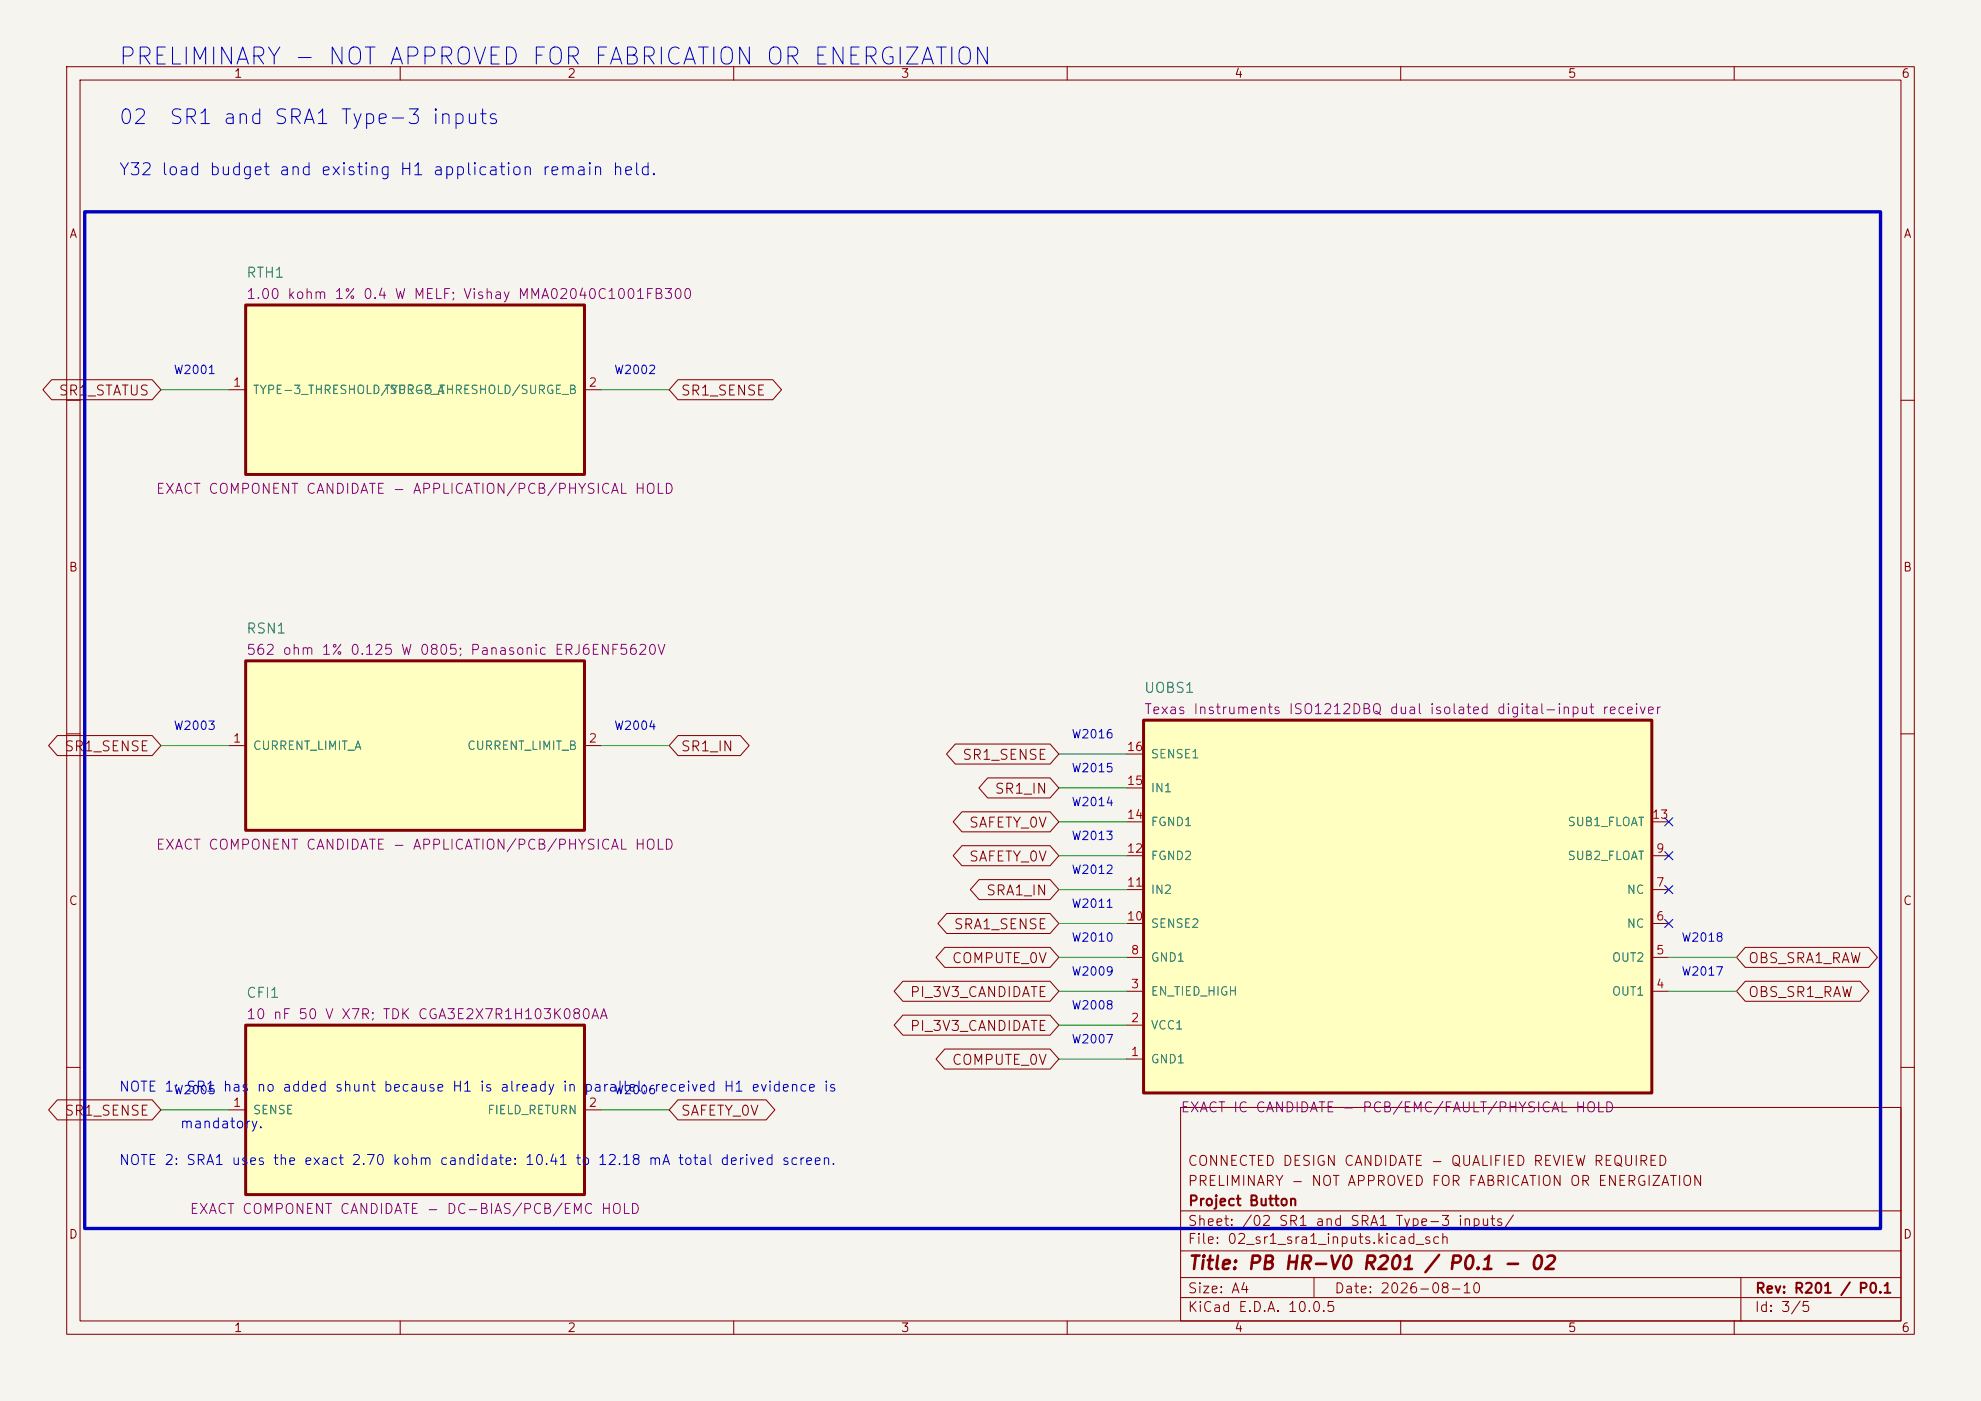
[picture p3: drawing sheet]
<svg xmlns="http://www.w3.org/2000/svg" width="297mm" height="210mm" viewBox="0 0 297 210" stroke-linecap="round" stroke-linejoin="round" font-family="sans-serif">
<path d="M0 0h297v210h-297z" fill="#f5f4ef" stroke="#f5f4ef" stroke-width=".15"/>
<g fill="none" stroke="#840000" stroke-width=".15">
<path d="M10 10h277v190h-277zM12 12h273v186h-273zM60 10v2M110 10v2M160 10v2M210 10v2M260 10v2M10 60h2M285 60h2M10 110h2M285 110h2M10 160h2"/>
<path d="M177 166h108v32h-108zM285 160h2M60 198v2M110 198v2M160 198v2M177 194.5h108M177 191.5h108M177 187.5h108M177 181.5h108M197 191.5v3M210 198v2M260 198v2"/>
<path d="M261 191.5v6.5"/>
</g>
<path d="M36.8 99.1h50.8v25.4h-50.8z" fill="#ffffc2"/>
<path d="M36.8 99.1h50.8v25.4h-50.8z" fill="none" stroke="#840000" stroke-width=".45"/>
<path d="M34.3 111.8h2.5M87.6 111.8h2.6" fill="none" stroke="#840000" stroke-width=".15"/>
<path d="M36.8 153.7h50.8v25.4h-50.8z" fill="#ffffc2"/>
<path d="M36.8 153.7h50.8v25.4h-50.8z" fill="none" stroke="#840000" stroke-width=".45"/>
<path d="M34.3 166.4h2.5M87.6 166.4h2.6" fill="none" stroke="#840000" stroke-width=".15"/>
<path d="M171.4 108h76.2v55.8h-76.2z" fill="#ffffc2"/>
<path d="M171.4 108h76.2v55.8h-76.2z" fill="none" stroke="#840000" stroke-width=".45"/>
<g fill="none" stroke="#840000" stroke-width=".15">
<path d="M168.9 118.1h2.5M168.9 113h2.5M168.9 138.4h2.5M168.9 133.4h2.5M168.9 128.3h2.5M168.9 123.2h2.5M247.6 138.4h2.6M247.6 133.4h2.6M247.6 128.3h2.6M247.6 123.2h2.6M168.9 158.8h2.5M168.9 153.7h2.5"/>
<path d="M168.9 148.6h2.5M168.9 143.5h2.5M247.6 148.6h2.6M247.6 143.5h2.6"/>
</g>
<path d="M36.8 45.7h50.8v25.4h-50.8z" fill="#ffffc2"/>
<path d="M36.8 45.7h50.8v25.4h-50.8z" fill="none" stroke="#840000" stroke-width=".45"/>
<g fill="none" stroke="#840000" stroke-width=".15">
<path d="M7.7 56.9h15.1l1.3 1.5-1.3 1.5h-15.1l-1.3-1.5zM34.3 58.4h2.5M87.6 58.4h2.6M101.6 56.9h14.3l1.3 1.5-1.3 1.5h-14.3l-1.3-1.5zM8.6 110.3h14.2l1.3 1.5-1.3 1.5h-14.2l-1.3-1.5zM101.6 110.3h9.4l1.3 1.5-1.3 1.5h-9.4l-1.3-1.5zM143.2 111.5h14.2l1.3 1.5-1.3 1.5h-14.2l-1.3-1.5zM148.1 116.6h9.3l1.3 1.5-1.3 1.5h-9.3l-1.3-1.5zM141.9 136.9h15.5l1.3 1.5-1.3 1.5h-15.5l-1.3-1.5zM144.2 121.7h13.2l1.3 1.5-1.3 1.5h-13.2l-1.3-1.5zM144.2 126.8h13.2l1.3 1.5-1.3 1.5h-13.2l-1.3-1.5zM146.8 131.8h10.6l1.3 1.6-1.3 1.5h-10.6l-1.3-1.5z"/>
<path d="M135.4 147.1h22l1.3 1.5-1.3 1.5h-22l-1.4-1.5zM135.4 152.2h22l1.3 1.5-1.3 1.5h-22l-1.4-1.5zM141.6 142h15.8l1.3 1.5-1.3 1.5h-15.8l-1.3-1.5zM141.6 157.2h15.8l1.3 1.6-1.3 1.5h-15.8l-1.3-1.5zM261.7 147.1h17.2l1.3 1.5-1.3 1.5h-17.2l-1.4-1.5zM261.7 142h18.5l1.3 1.5-1.3 1.5h-18.5l-1.4-1.5zM8.6 164.9h14.2l1.3 1.5-1.3 1.5h-14.2l-1.3-1.5zM101.6 164.9h13.3l1.3 1.5-1.3 1.5h-13.3l-1.3-1.5z"/>
</g>
<g fill="none" stroke="#009600" stroke-width=".15">
<path d="M24.1 58.4h10.2M90.2 58.4h10.1M24.1 111.8h10.2M90.2 111.8h10.1M158.7 118.1h10.2M158.7 113h10.2M158.7 133.4h10.2M158.7 138.4h10.2M158.7 128.3h10.2M158.7 123.2h10.2M158.7 158.8h10.2M158.7 153.7h10.2"/>
<path d="M158.7 148.6h10.2M158.7 143.5h10.2M250.2 148.6h10.1M250.2 143.5h10.1M24.1 166.4h10.2M90.2 166.4h10.1"/>
</g>
<path d="M249.6 137.8l1.2 1.2M249.6 127.7l1.2 1.2M249.6 132.7l1.2 1.3M249.6 122.6l1.2 1.2M250.8 137.8l-1.2 1.2M250.8 127.7l-1.2 1.2M250.8 132.7l-1.2 1.3M250.8 122.6l-1.2 1.2" fill="none" stroke="#000084" stroke-width=".15"/>
<path d="M12.7 31.8h269.2v152.4h-269.2z" fill="none" stroke="#0000c2" stroke-width=".5"/>
<text font-size="2.5" fill="#0000c2" x="17.6" y="10.4">PRELIMINARY - NOT APPROVED FOR FABRICATION OR ENERGIZATION</text>
<g font-size="2.2" fill="#0000c2">
<text x="17.7" y="19.2">02</text>
<text x="25.2" y="19.2">SR1 and SRA1 Type-3 inputs</text>
</g>
<text font-size="2" fill="#840000" x="178" y="190.8">Title: PB HR-V0 R201 / P0.1 - 02</text>
<text font-size="1.8" fill="#0000c2" x="17.7" y="26.7">Y32 load budget and existing H1 application remain held.</text>
<g font-size="1.5" fill="#006464">
<text x="36.8" y="42">RTH1</text>
<text x="36.8" y="95.3">RSN1</text>
<text x="171.4" y="104.2">UOBS1</text>
<text x="36.8" y="150">CFI1</text>
</g>
<g font-size="1.5" fill="#840084">
<text x="36.8" y="45.2">1.00 kohm 1% 0.4 W MELF; Vishay MMA02040C1001FB300</text>
<text x="23.3" y="74.4">EXACT COMPONENT CANDIDATE - APPLICATION/PCB/PHYSICAL HOLD</text>
<text x="36.8" y="98.5">562 ohm 1% 0.125 W 0805; Panasonic ERJ6ENF5620V</text>
<text x="171.4" y="107.4">Texas Instruments ISO1212DBQ dual isolated digital-input receiver</text>
<text x="23.3" y="127.7">EXACT COMPONENT CANDIDATE - APPLICATION/PCB/PHYSICAL HOLD</text>
<text x="36.8" y="153.2">10 nF 50 V X7R; TDK CGA3E2X7R1H103K080AA</text>
<text x="176.9" y="167.1">EXACT IC CANDIDATE - PCB/EMC/FAULT/PHYSICAL HOLD</text>
<text x="28.3" y="182.4">EXACT COMPONENT CANDIDATE - DC-BIAS/PCB/EMC HOLD</text>
</g>
<g font-size="1.5" fill="#840000">
<text x="8.7" y="59.7">SR1_STATUS</text>
<text x="102" y="59.7">SR1_SENSE</text>
<text x="9.5" y="113">SR1_SENSE</text>
<text x="102" y="113">SR1_IN</text>
<text x="144.2" y="114.3">SR1_SENSE</text>
<text x="149" y="119.4">SR1_IN</text>
<text x="145.2" y="124.4">SAFETY_0V</text>
<text x="145.2" y="129.5">SAFETY_0V</text>
<text x="147.7" y="134.6">SRA1_IN</text>
<text x="142.9" y="139.7">SRA1_SENSE</text>
<text x="136.3" y="149.8">PI_3V3_CANDIDATE</text>
<text x="142.6" y="144.8">COMPUTE_0V</text>
<text x="262" y="149.8">OBS_SR1_RAW</text>
<text x="262" y="144.8">OBS_SRA1_RAW</text>
<text x="136.3" y="154.9">PI_3V3_CANDIDATE</text>
<text x="142.6" y="160">COMPUTE_0V</text>
<text x="9.5" y="167.6">SR1_SENSE</text>
<text x="102" y="167.6">SAFETY_0V</text>
<text x="178" y="178.1">PRELIMINARY - NOT APPROVED FOR FABRICATION OR ENERGIZATION</text>
<text x="178" y="175.1">CONNECTED DESIGN CANDIDATE - QUALIFIED REVIEW REQUIRED</text>
<text x="178" y="184.1">Sheet: /02 SR1 and SRA1 Type-3 inputs/</text>
<text x="178" y="181.1">Project Button</text>
<text x="178" y="186.8">File: 02_sr1_sra1_inputs.kicad_sch</text>
<text x="178" y="197">KiCad E.D.A. 10.0.5</text>
<text x="178" y="194.2">Size: A4</text>
<text x="200" y="194.2">Date: 2026-08-10</text>
<text x="263" y="197">Id: 3/5</text>
<text x="263" y="194.2">Rev: R201 / P0.1</text>
</g>
<g font-size="1.5" fill="#0000c2">
<text x="17.7" y="164">NOTE 1: SR1 has no added shunt because H1 is already in parallel; received H1 evidence is</text>
<text x="26.9" y="169.5">mandatory.</text>
<text x="17.7" y="175">NOTE 2: SRA1 uses the exact 2.70 kohm candidate: 10.41 to 12.18 mA total derived screen.</text>
</g>
<g font-size="1.3" fill="#840000">
<text x="35" y="12">1</text>
<text x="85" y="12">2</text>
<text x="135" y="12">3</text>
<text x="185" y="12">4</text>
<text x="235" y="12">5</text>
<text x="285" y="12">6</text>
<text x="10.3" y="36">A</text>
<text x="285.3" y="36">A</text>
<text x="10.2" y="86">B</text>
<text x="285.2" y="86">B</text>
<text x="10.2" y="136">C</text>
<text x="285.2" y="136">C</text>
<text x="10.2" y="186">D</text>
<text x="285.2" y="186">D</text>
<text x="35" y="200">1</text>
<text x="85" y="200">2</text>
<text x="135" y="200">3</text>
<text x="185" y="200">4</text>
<text x="235" y="200">5</text>
<text x="285" y="200">6</text>
</g>
<g font-size="1.3" fill="#0000c2">
<text x="25.9" y="56.4">W2001</text>
<text x="92" y="56.4">W2002</text>
<text x="25.9" y="109.7">W2003</text>
<text x="92" y="109.7">W2004</text>
<text x="160.6" y="111">W2016</text>
<text x="160.6" y="116.1">W2015</text>
<text x="160.6" y="121.2">W2014</text>
<text x="160.6" y="126.2">W2013</text>
<text x="160.6" y="131.3">W2012</text>
<text x="160.6" y="136.4">W2011</text>
<text x="160.6" y="141.5">W2010</text>
<text x="252" y="141.5">W2018</text>
<text x="160.6" y="146.6">W2009</text>
<text x="252" y="146.6">W2017</text>
<text x="160.6" y="151.6">W2008</text>
<text x="160.6" y="156.7">W2007</text>
<text x="25.9" y="164.3">W2005</text>
<text x="92" y="164.3">W2006</text>
</g>
<g font-size="1.3" fill="#a90000">
<text x="34.8" y="58.3">1</text>
<text x="88.2" y="58.3">2</text>
<text x="34.8" y="111.6">1</text>
<text x="88.2" y="111.6">2</text>
<text x="168.8" y="112.9">16</text>
<text x="168.8" y="118">15</text>
<text x="168.8" y="123.1">14</text>
<text x="247.6" y="123.1">13</text>
<text x="168.8" y="128.1">12</text>
<text x="248.2" y="128.1">9</text>
<text x="168.8" y="133.2">11</text>
<text x="248.2" y="133.2">7</text>
<text x="168.8" y="138.3">10</text>
<text x="169.4" y="143.4">8</text>
<text x="248.2" y="143.4">5</text>
<text x="248.2" y="138.3">6</text>
<text x="169.4" y="148.5">3</text>
<text x="248.2" y="148.5">4</text>
<text x="169.4" y="153.5">2</text>
<text x="169.4" y="158.6">1</text>
<text x="34.8" y="166.2">1</text>
<text x="88.2" y="166.2">2</text>
</g>
<g font-size="1.3" fill="#006464">
<text x="37.8" y="59.4">TYPE-3_THRESHOLD/SURGE_A</text>
<text x="57.5" y="59.4">TYPE-3_THRESHOLD/SURGE_B</text>
<text x="37.8" y="112.7">CURRENT_LIMIT_A</text>
<text x="69.9" y="112.7">CURRENT_LIMIT_B</text>
<text x="172.4" y="114">SENSE1</text>
<text x="172.4" y="119.1">IN1</text>
<text x="172.4" y="124.2">FGND1</text>
<text x="234.9" y="124.2">SUB1_FLOAT</text>
<text x="172.4" y="129.2">FGND2</text>
<text x="234.9" y="129.2">SUB2_FLOAT</text>
<text x="172.4" y="134.3">IN2</text>
<text x="243.8" y="134.3">NC</text>
<text x="172.4" y="139.4">SENSE2</text>
<text x="243.8" y="139.4">NC</text>
<text x="172.4" y="149.6">EN_TIED_HIGH</text>
<text x="172.4" y="144.5">GND1</text>
<text x="241.6" y="149.6">OUT1</text>
<text x="241.6" y="144.5">OUT2</text>
<text x="172.4" y="154.6">VCC1</text>
<text x="172.4" y="159.7">GND1</text>
<text x="37.8" y="167.3">SENSE</text>
<text x="73" y="167.3">FIELD_RETURN</text>
</g>
</svg>
